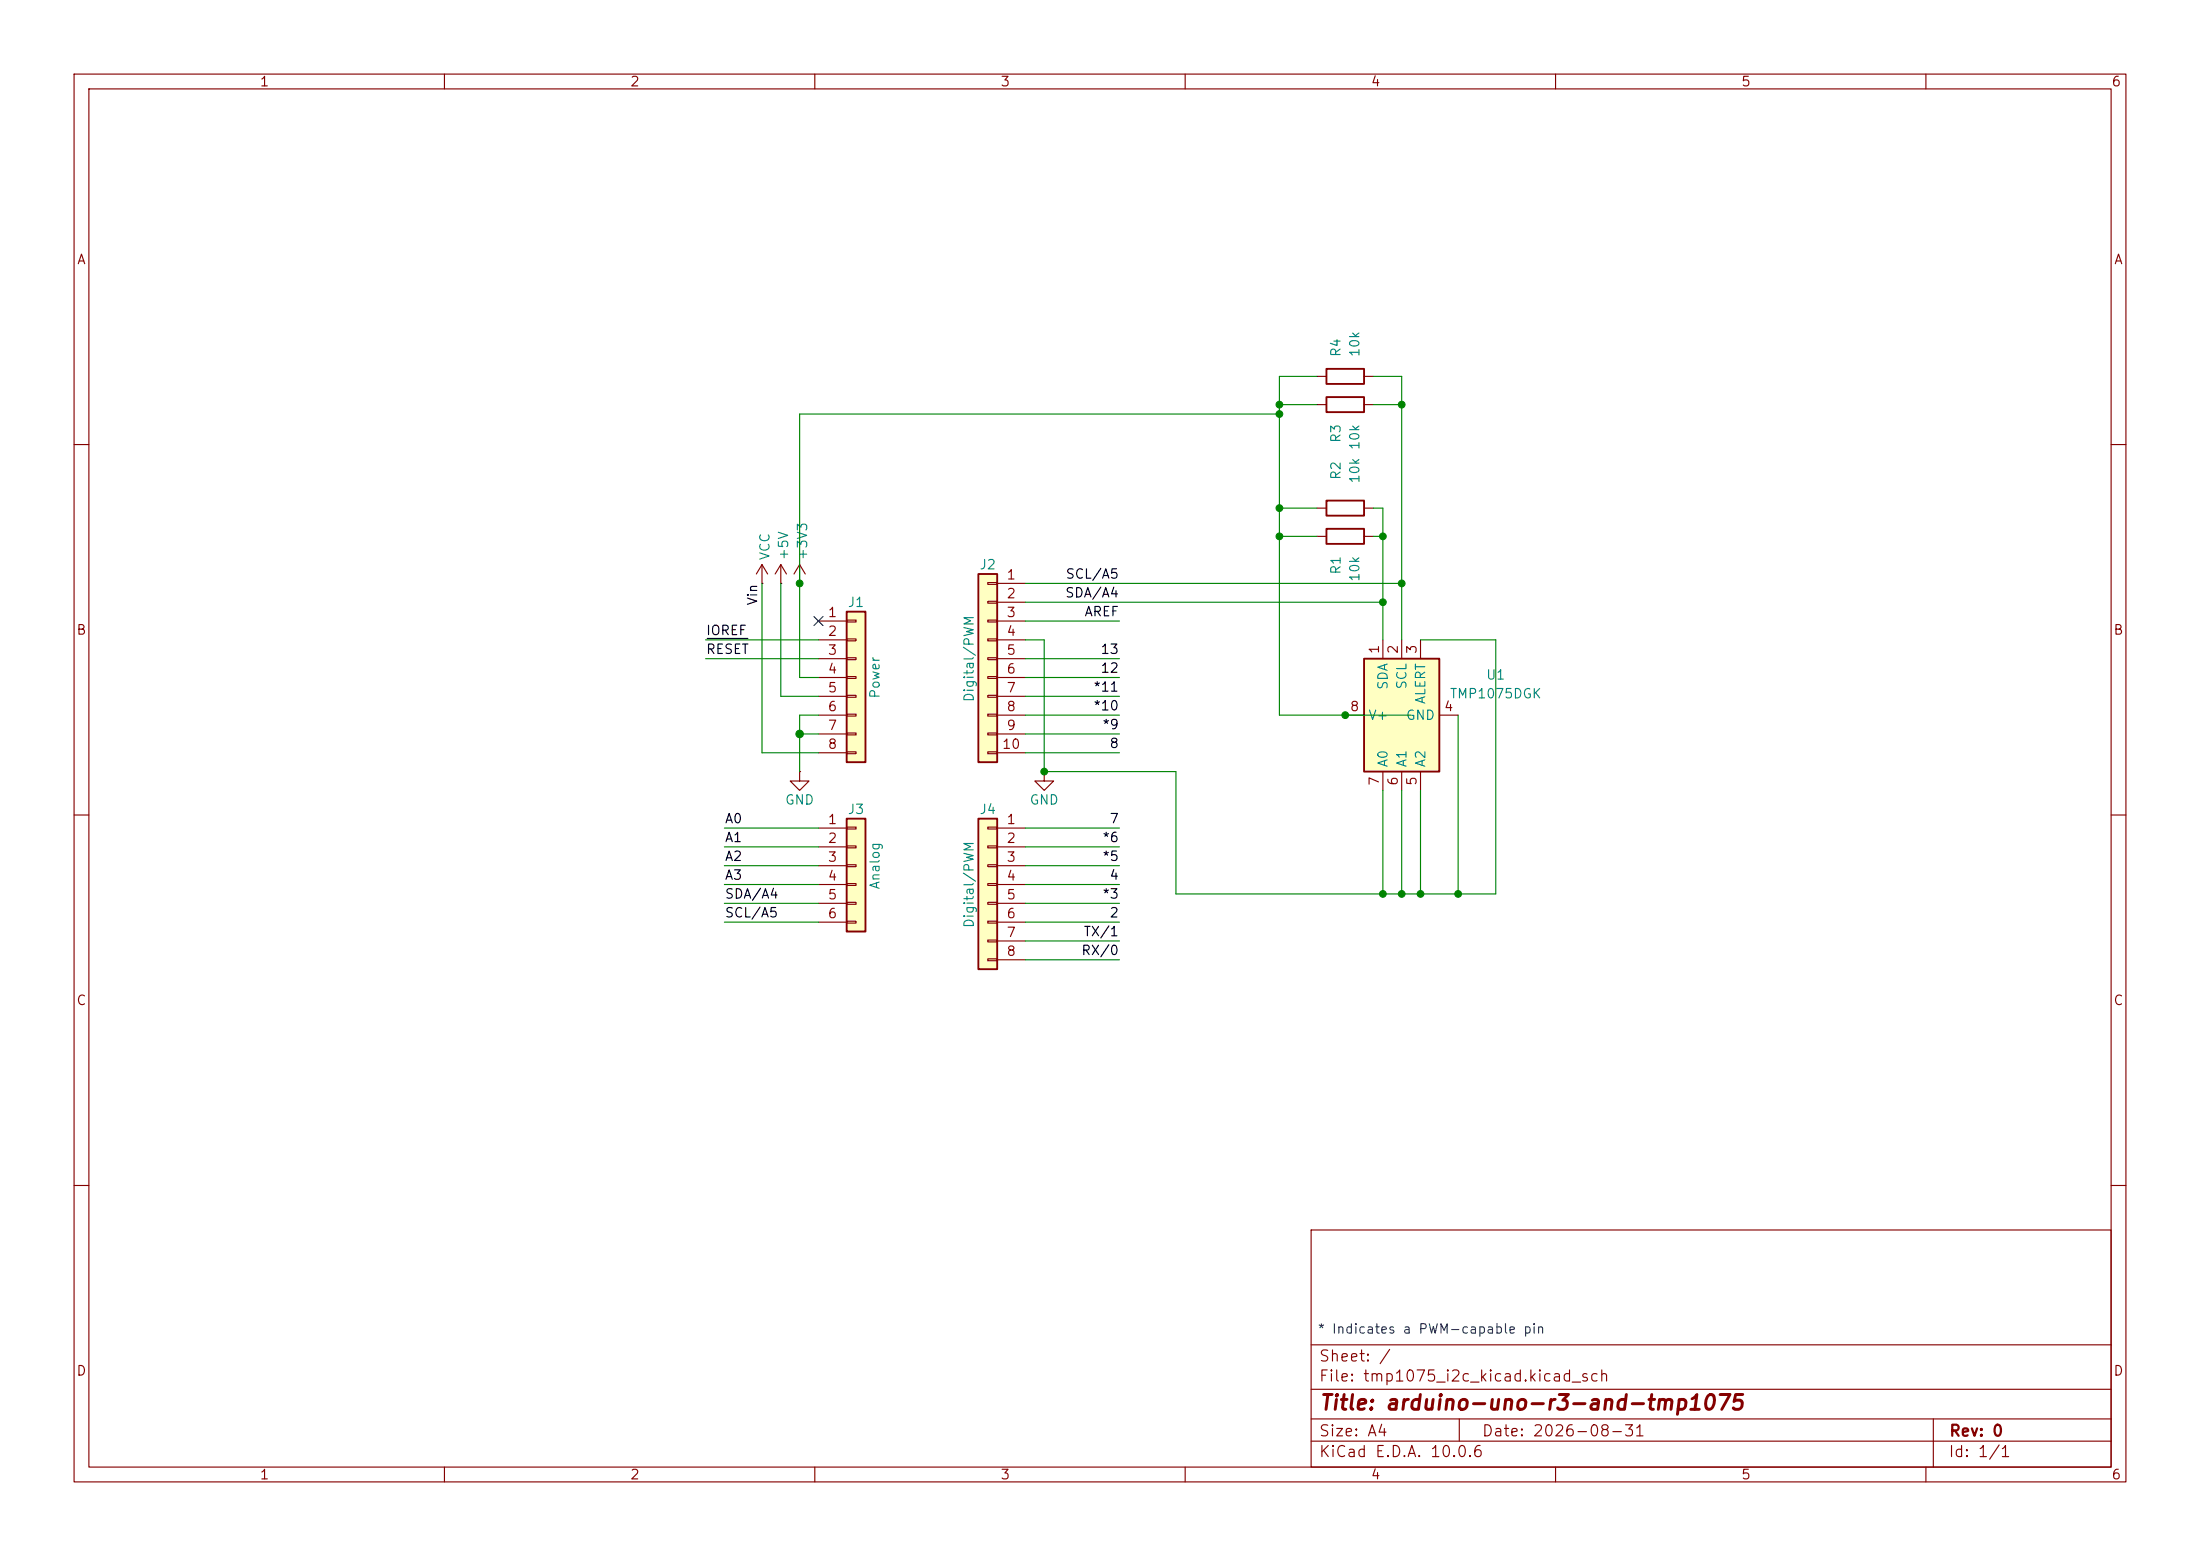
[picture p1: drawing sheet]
(kicad_sch
 (version 20260306)
 (generator "eeschema")
 (generator_version "10.0")
 (paper "A4")
 (title_block
  (title "arduino-uno-r3-and-tmp1075")
  (date "2026-08-31")
  (rev "0"))
 (lib_symbols
  (symbol "Connector_Generic:Conn_01x06"
   (pin_names
    (offset 1.016) (hide yes)) (exclude_from_sim no) (in_bom yes) (on_board yes)
   (in_pos_files yes)
   (duplicate_pin_numbers_are_jumpers no)
   (property "Reference" "J" (at 0 7.62 0) (show_name no) (do_not_autoplace no) (effects (font (size 1.27 1.27))))
   (property "Value" "Conn_01x06" (at 0 -10.16 0) (show_name no) (do_not_autoplace no) (effects (font (size 1.27 1.27))))
   (property "Footprint" "" (at 0 0 0) (show_name no) (do_not_autoplace no) (hide yes) (effects (font (size 1.27 1.27))))
   (property "Datasheet" "" (at 0 0 0) (show_name no) (do_not_autoplace no) (hide yes) (effects (font (size 1.27 1.27))))
   (property "Description" "Generic connector, single row, 01x06, script generated (kicad-library-utils/schlib/autogen/connector/)" (at 0 0 0) (show_name no) (do_not_autoplace no) (hide yes) (effects (font (size 1.27 1.27))))
   (symbol "Conn_01x06_1_1"
    (rectangle (start -1.27 6.35) (end 1.27 -8.89) (stroke (width 0.254) (type default)) (fill (type background)))
    (rectangle (start -1.27 5.207) (end 0 4.953) (stroke (width 0.1524) (type default)) (fill (type none)))
    (rectangle (start -1.27 2.667) (end 0 2.413) (stroke (width 0.1524) (type default)) (fill (type none)))
    (rectangle (start -1.27 0.127) (end 0 -0.127) (stroke (width 0.1524) (type default)) (fill (type none)))
    (rectangle (start -1.27 -2.413) (end 0 -2.667) (stroke (width 0.1524) (type default)) (fill (type none)))
    (rectangle (start -1.27 -4.953) (end 0 -5.207) (stroke (width 0.1524) (type default)) (fill (type none)))
    (rectangle (start -1.27 -7.493) (end 0 -7.747) (stroke (width 0.1524) (type default)) (fill (type none)))
    (pin passive line (at -5.08 5.08 0) (length 3.81) (name "Pin_1" (effects (font (size 1.27 1.27)))) (number "1" (effects (font (size 1.27 1.27)))))
    (pin passive line (at -5.08 2.54 0) (length 3.81) (name "Pin_2" (effects (font (size 1.27 1.27)))) (number "2" (effects (font (size 1.27 1.27)))))
    (pin passive line (at -5.08 0 0) (length 3.81) (name "Pin_3" (effects (font (size 1.27 1.27)))) (number "3" (effects (font (size 1.27 1.27)))))
    (pin passive line (at -5.08 -2.54 0) (length 3.81) (name "Pin_4" (effects (font (size 1.27 1.27)))) (number "4" (effects (font (size 1.27 1.27)))))
    (pin passive line (at -5.08 -5.08 0) (length 3.81) (name "Pin_5" (effects (font (size 1.27 1.27)))) (number "5" (effects (font (size 1.27 1.27)))))
    (pin passive line (at -5.08 -7.62 0) (length 3.81) (name "Pin_6" (effects (font (size 1.27 1.27)))) (number "6" (effects (font (size 1.27 1.27))))))
   (embedded_fonts no))
  (symbol "Connector_Generic:Conn_01x08"
   (pin_names
    (offset 1.016) (hide yes)) (exclude_from_sim no) (in_bom yes) (on_board yes)
   (in_pos_files yes)
   (duplicate_pin_numbers_are_jumpers no)
   (property "Reference" "J" (at 0 10.16 0) (show_name no) (do_not_autoplace no) (effects (font (size 1.27 1.27))))
   (property "Value" "Conn_01x08" (at 0 -12.7 0) (show_name no) (do_not_autoplace no) (effects (font (size 1.27 1.27))))
   (property "Footprint" "" (at 0 0 0) (show_name no) (do_not_autoplace no) (hide yes) (effects (font (size 1.27 1.27))))
   (property "Datasheet" "" (at 0 0 0) (show_name no) (do_not_autoplace no) (hide yes) (effects (font (size 1.27 1.27))))
   (property "Description" "Generic connector, single row, 01x08, script generated (kicad-library-utils/schlib/autogen/connector/)" (at 0 0 0) (show_name no) (do_not_autoplace no) (hide yes) (effects (font (size 1.27 1.27))))
   (symbol "Conn_01x08_1_1"
    (rectangle (start -1.27 8.89) (end 1.27 -11.43) (stroke (width 0.254) (type default)) (fill (type background)))
    (rectangle (start -1.27 7.747) (end 0 7.493) (stroke (width 0.1524) (type default)) (fill (type none)))
    (rectangle (start -1.27 5.207) (end 0 4.953) (stroke (width 0.1524) (type default)) (fill (type none)))
    (rectangle (start -1.27 2.667) (end 0 2.413) (stroke (width 0.1524) (type default)) (fill (type none)))
    (rectangle (start -1.27 0.127) (end 0 -0.127) (stroke (width 0.1524) (type default)) (fill (type none)))
    (rectangle (start -1.27 -2.413) (end 0 -2.667) (stroke (width 0.1524) (type default)) (fill (type none)))
    (rectangle (start -1.27 -4.953) (end 0 -5.207) (stroke (width 0.1524) (type default)) (fill (type none)))
    (rectangle (start -1.27 -7.493) (end 0 -7.747) (stroke (width 0.1524) (type default)) (fill (type none)))
    (rectangle (start -1.27 -10.033) (end 0 -10.287) (stroke (width 0.1524) (type default)) (fill (type none)))
    (pin passive line (at -5.08 7.62 0) (length 3.81) (name "Pin_1" (effects (font (size 1.27 1.27)))) (number "1" (effects (font (size 1.27 1.27)))))
    (pin passive line (at -5.08 5.08 0) (length 3.81) (name "Pin_2" (effects (font (size 1.27 1.27)))) (number "2" (effects (font (size 1.27 1.27)))))
    (pin passive line (at -5.08 2.54 0) (length 3.81) (name "Pin_3" (effects (font (size 1.27 1.27)))) (number "3" (effects (font (size 1.27 1.27)))))
    (pin passive line (at -5.08 0 0) (length 3.81) (name "Pin_4" (effects (font (size 1.27 1.27)))) (number "4" (effects (font (size 1.27 1.27)))))
    (pin passive line (at -5.08 -2.54 0) (length 3.81) (name "Pin_5" (effects (font (size 1.27 1.27)))) (number "5" (effects (font (size 1.27 1.27)))))
    (pin passive line (at -5.08 -5.08 0) (length 3.81) (name "Pin_6" (effects (font (size 1.27 1.27)))) (number "6" (effects (font (size 1.27 1.27)))))
    (pin passive line (at -5.08 -7.62 0) (length 3.81) (name "Pin_7" (effects (font (size 1.27 1.27)))) (number "7" (effects (font (size 1.27 1.27)))))
    (pin passive line (at -5.08 -10.16 0) (length 3.81) (name "Pin_8" (effects (font (size 1.27 1.27)))) (number "8" (effects (font (size 1.27 1.27))))))
   (embedded_fonts no))
  (symbol "Connector_Generic:Conn_01x10"
   (pin_names
    (offset 1.016) (hide yes)) (exclude_from_sim no) (in_bom yes) (on_board yes)
   (in_pos_files yes)
   (duplicate_pin_numbers_are_jumpers no)
   (property "Reference" "J" (at 0 12.7 0) (show_name no) (do_not_autoplace no) (effects (font (size 1.27 1.27))))
   (property "Value" "Conn_01x10" (at 0 -15.24 0) (show_name no) (do_not_autoplace no) (effects (font (size 1.27 1.27))))
   (property "Footprint" "" (at 0 0 0) (show_name no) (do_not_autoplace no) (hide yes) (effects (font (size 1.27 1.27))))
   (property "Datasheet" "" (at 0 0 0) (show_name no) (do_not_autoplace no) (hide yes) (effects (font (size 1.27 1.27))))
   (property "Description" "Generic connector, single row, 01x10, script generated (kicad-library-utils/schlib/autogen/connector/)" (at 0 0 0) (show_name no) (do_not_autoplace no) (hide yes) (effects (font (size 1.27 1.27))))
   (symbol "Conn_01x10_1_1"
    (rectangle (start -1.27 11.43) (end 1.27 -13.97) (stroke (width 0.254) (type default)) (fill (type background)))
    (rectangle (start -1.27 10.287) (end 0 10.033) (stroke (width 0.1524) (type default)) (fill (type none)))
    (rectangle (start -1.27 7.747) (end 0 7.493) (stroke (width 0.1524) (type default)) (fill (type none)))
    (rectangle (start -1.27 5.207) (end 0 4.953) (stroke (width 0.1524) (type default)) (fill (type none)))
    (rectangle (start -1.27 2.667) (end 0 2.413) (stroke (width 0.1524) (type default)) (fill (type none)))
    (rectangle (start -1.27 0.127) (end 0 -0.127) (stroke (width 0.1524) (type default)) (fill (type none)))
    (rectangle (start -1.27 -2.413) (end 0 -2.667) (stroke (width 0.1524) (type default)) (fill (type none)))
    (rectangle (start -1.27 -4.953) (end 0 -5.207) (stroke (width 0.1524) (type default)) (fill (type none)))
    (rectangle (start -1.27 -7.493) (end 0 -7.747) (stroke (width 0.1524) (type default)) (fill (type none)))
    (rectangle (start -1.27 -10.033) (end 0 -10.287) (stroke (width 0.1524) (type default)) (fill (type none)))
    (rectangle (start -1.27 -12.573) (end 0 -12.827) (stroke (width 0.1524) (type default)) (fill (type none)))
    (pin passive line (at -5.08 10.16 0) (length 3.81) (name "Pin_1" (effects (font (size 1.27 1.27)))) (number "1" (effects (font (size 1.27 1.27)))))
    (pin passive line (at -5.08 7.62 0) (length 3.81) (name "Pin_2" (effects (font (size 1.27 1.27)))) (number "2" (effects (font (size 1.27 1.27)))))
    (pin passive line (at -5.08 5.08 0) (length 3.81) (name "Pin_3" (effects (font (size 1.27 1.27)))) (number "3" (effects (font (size 1.27 1.27)))))
    (pin passive line (at -5.08 2.54 0) (length 3.81) (name "Pin_4" (effects (font (size 1.27 1.27)))) (number "4" (effects (font (size 1.27 1.27)))))
    (pin passive line (at -5.08 0 0) (length 3.81) (name "Pin_5" (effects (font (size 1.27 1.27)))) (number "5" (effects (font (size 1.27 1.27)))))
    (pin passive line (at -5.08 -2.54 0) (length 3.81) (name "Pin_6" (effects (font (size 1.27 1.27)))) (number "6" (effects (font (size 1.27 1.27)))))
    (pin passive line (at -5.08 -5.08 0) (length 3.81) (name "Pin_7" (effects (font (size 1.27 1.27)))) (number "7" (effects (font (size 1.27 1.27)))))
    (pin passive line (at -5.08 -7.62 0) (length 3.81) (name "Pin_8" (effects (font (size 1.27 1.27)))) (number "8" (effects (font (size 1.27 1.27)))))
    (pin passive line (at -5.08 -10.16 0) (length 3.81) (name "Pin_9" (effects (font (size 1.27 1.27)))) (number "9" (effects (font (size 1.27 1.27)))))
    (pin passive line (at -5.08 -12.7 0) (length 3.81) (name "Pin_10" (effects (font (size 1.27 1.27)))) (number "10" (effects (font (size 1.27 1.27))))))
   (embedded_fonts no))
  (symbol "Device:R"
   (pin_numbers (hide yes))
   (pin_names
    (offset 0)) (exclude_from_sim no) (in_bom yes) (on_board yes)
   (in_pos_files yes)
   (duplicate_pin_numbers_are_jumpers no)
   (property "Reference" "R" (at 2.032 0 90) (show_name no) (do_not_autoplace no) (effects (font (size 1.27 1.27))))
   (property "Value" "R" (at 0 0 90) (show_name no) (do_not_autoplace no) (effects (font (size 1.27 1.27))))
   (property "Footprint" "" (at -1.778 0 90) (show_name no) (do_not_autoplace no) (hide yes) (effects (font (size 1.27 1.27))))
   (property "Datasheet" "" (at 0 0 0) (show_name no) (do_not_autoplace no) (hide yes) (effects (font (size 1.27 1.27))))
   (property "Description" "Resistor" (at 0 0 0) (show_name no) (do_not_autoplace no) (hide yes) (effects (font (size 1.27 1.27))))
   (symbol "R_0_1"
    (rectangle (start -1.016 -2.54) (end 1.016 2.54) (stroke (width 0.254) (type default)) (fill (type none))))
   (symbol "R_1_1"
    (pin passive line (at 0 3.81 270) (length 1.27) (name "" (effects (font (size 1.27 1.27)))) (number "1" (effects (font (size 1.27 1.27)))))
    (pin passive line (at 0 -3.81 90) (length 1.27) (name "" (effects (font (size 1.27 1.27)))) (number "2" (effects (font (size 1.27 1.27))))))
   (embedded_fonts no))
  (symbol "Sensor_Temperature:TMP1075DGK" (exclude_from_sim no) (in_bom yes) (on_board yes)
   (in_pos_files yes)
   (duplicate_pin_numbers_are_jumpers no)
   (property "Reference" "U" (at -6.35 6.35 0) (show_name no) (do_not_autoplace no) (effects (font (size 1.27 1.27))))
   (property "Value" "TMP1075DGK" (at 6.35 6.35 0) (show_name no) (do_not_autoplace no) (effects (font (size 1.27 1.27))))
   (property "Footprint" "Package_SO:VSSOP-8_3x3mm_P0.65mm" (at 0 -6.985 0) (show_name no) (do_not_autoplace no) (hide yes) (effects (font (size 1.27 1.27))))
   (property "Datasheet" "https://www.ti.com/lit/gpn/tmp1075" (at 0 0 0) (show_name no) (do_not_autoplace no) (hide yes) (effects (font (size 1.27 1.27))))
   (property "Description" "I2C-bus digital temperature sensor and thermal watchdog, VSSOP-8" (at 0 0 0) (show_name no) (do_not_autoplace no) (hide yes) (effects (font (size 1.27 1.27))))
   (symbol "TMP1075DGK_0_1"
    (rectangle (start -7.62 5.08) (end 7.62 -5.08) (stroke (width 0.254) (type default)) (fill (type background))))
   (symbol "TMP1075DGK_1_1"
    (pin bidirectional line (at 10.16 2.54 180) (length 2.54) (name "SDA" (effects (font (size 1.27 1.27)))) (number "1" (effects (font (size 1.27 1.27)))))
    (pin input line (at 10.16 0 180) (length 2.54) (name "SCL" (effects (font (size 1.27 1.27)))) (number "2" (effects (font (size 1.27 1.27)))))
    (pin open_collector line (at 10.16 -2.54 180) (length 2.54) (name "ALERT" (effects (font (size 1.27 1.27)))) (number "3" (effects (font (size 1.27 1.27)))))
    (pin power_in line (at 0 -7.62 90) (length 2.54) (name "GND" (effects (font (size 1.27 1.27)))) (number "4" (effects (font (size 1.27 1.27)))))
    (pin input line (at -10.16 -2.54 0) (length 2.54) (name "A2" (effects (font (size 1.27 1.27)))) (number "5" (effects (font (size 1.27 1.27)))))
    (pin input line (at -10.16 0 0) (length 2.54) (name "A1" (effects (font (size 1.27 1.27)))) (number "6" (effects (font (size 1.27 1.27)))))
    (pin input line (at -10.16 2.54 0) (length 2.54) (name "A0" (effects (font (size 1.27 1.27)))) (number "7" (effects (font (size 1.27 1.27)))))
    (pin power_in line (at 0 7.62 270) (length 2.54) (name "V+" (effects (font (size 1.27 1.27)))) (number "8" (effects (font (size 1.27 1.27))))))
   (embedded_fonts no))
  (symbol "power:+3V3"
   (power global)
   (pin_numbers (hide yes))
   (pin_names
    (offset 0) (hide yes)) (exclude_from_sim no) (in_bom yes) (on_board yes)
   (in_pos_files yes)
   (duplicate_pin_numbers_are_jumpers no)
   (property "Reference" "#PWR" (at 0 -3.81 0) (show_name no) (do_not_autoplace no) (hide yes) (effects (font (size 1.27 1.27))))
   (property "Value" "+3V3" (at 0 3.556 0) (show_name no) (do_not_autoplace no) (effects (font (size 1.27 1.27))))
   (property "Footprint" "" (at 0 0 0) (show_name no) (do_not_autoplace no) (hide yes) (effects (font (size 1.27 1.27))))
   (property "Datasheet" "" (at 0 0 0) (show_name no) (do_not_autoplace no) (hide yes) (effects (font (size 1.27 1.27))))
   (property "Description" "Power symbol creates a global label with name \"+3V3\"" (at 0 0 0) (show_name no) (do_not_autoplace no) (hide yes) (effects (font (size 1.27 1.27))))
   (symbol "+3V3_0_1"
    (polyline (pts (xy -0.762 1.27) (xy 0 2.54)) (stroke (width 0) (type default)) (fill (type none)))
    (polyline (pts (xy 0 2.54) (xy 0.762 1.27)) (stroke (width 0) (type default)) (fill (type none)))
    (polyline (pts (xy 0 0) (xy 0 2.54)) (stroke (width 0) (type default)) (fill (type none))))
   (symbol "+3V3_1_1"
    (pin power_in line (at 0 0 90) (length 0) (name "" (effects (font (size 1.27 1.27)))) (number "1" (effects (font (size 1.27 1.27))))))
   (embedded_fonts no))
  (symbol "power:+5V"
   (power global)
   (pin_numbers (hide yes))
   (pin_names
    (offset 0) (hide yes)) (exclude_from_sim no) (in_bom yes) (on_board yes)
   (in_pos_files yes)
   (duplicate_pin_numbers_are_jumpers no)
   (property "Reference" "#PWR" (at 0 -3.81 0) (show_name no) (do_not_autoplace no) (hide yes) (effects (font (size 1.27 1.27))))
   (property "Value" "+5V" (at 0 3.556 0) (show_name no) (do_not_autoplace no) (effects (font (size 1.27 1.27))))
   (property "Footprint" "" (at 0 0 0) (show_name no) (do_not_autoplace no) (hide yes) (effects (font (size 1.27 1.27))))
   (property "Datasheet" "" (at 0 0 0) (show_name no) (do_not_autoplace no) (hide yes) (effects (font (size 1.27 1.27))))
   (property "Description" "Power symbol creates a global label with name \"+5V\"" (at 0 0 0) (show_name no) (do_not_autoplace no) (hide yes) (effects (font (size 1.27 1.27))))
   (symbol "+5V_0_1"
    (polyline (pts (xy -0.762 1.27) (xy 0 2.54)) (stroke (width 0) (type default)) (fill (type none)))
    (polyline (pts (xy 0 2.54) (xy 0.762 1.27)) (stroke (width 0) (type default)) (fill (type none)))
    (polyline (pts (xy 0 0) (xy 0 2.54)) (stroke (width 0) (type default)) (fill (type none))))
   (symbol "+5V_1_1"
    (pin power_in line (at 0 0 90) (length 0) (name "" (effects (font (size 1.27 1.27)))) (number "1" (effects (font (size 1.27 1.27))))))
   (embedded_fonts no))
  (symbol "power:GND"
   (power global)
   (pin_numbers (hide yes))
   (pin_names
    (offset 0) (hide yes)) (exclude_from_sim no) (in_bom yes) (on_board yes)
   (in_pos_files yes)
   (duplicate_pin_numbers_are_jumpers no)
   (property "Reference" "#PWR" (at 0 -6.35 0) (show_name no) (do_not_autoplace no) (hide yes) (effects (font (size 1.27 1.27))))
   (property "Value" "GND" (at 0 -3.81 0) (show_name no) (do_not_autoplace no) (effects (font (size 1.27 1.27))))
   (property "Footprint" "" (at 0 0 0) (show_name no) (do_not_autoplace no) (hide yes) (effects (font (size 1.27 1.27))))
   (property "Datasheet" "" (at 0 0 0) (show_name no) (do_not_autoplace no) (hide yes) (effects (font (size 1.27 1.27))))
   (property "Description" "Power symbol creates a global label with name \"GND\" , ground" (at 0 0 0) (show_name no) (do_not_autoplace no) (hide yes) (effects (font (size 1.27 1.27))))
   (symbol "GND_0_1"
    (polyline (pts (xy 0 0) (xy 0 -1.27) (xy 1.27 -1.27) (xy 0 -2.54) (xy -1.27 -1.27) (xy 0 -1.27)) (stroke (width 0) (type default)) (fill (type none))))
   (symbol "GND_1_1"
    (pin power_in line (at 0 0 270) (length 0) (name "" (effects (font (size 1.27 1.27)))) (number "1" (effects (font (size 1.27 1.27))))))
   (embedded_fonts no))
  (symbol "power:VCC"
   (power global)
   (pin_numbers (hide yes))
   (pin_names
    (offset 0) (hide yes)) (exclude_from_sim no) (in_bom yes) (on_board yes)
   (in_pos_files yes)
   (duplicate_pin_numbers_are_jumpers no)
   (property "Reference" "#PWR" (at 0 -3.81 0) (show_name no) (do_not_autoplace no) (hide yes) (effects (font (size 1.27 1.27))))
   (property "Value" "VCC" (at 0 3.556 0) (show_name no) (do_not_autoplace no) (effects (font (size 1.27 1.27))))
   (property "Footprint" "" (at 0 0 0) (show_name no) (do_not_autoplace no) (hide yes) (effects (font (size 1.27 1.27))))
   (property "Datasheet" "" (at 0 0 0) (show_name no) (do_not_autoplace no) (hide yes) (effects (font (size 1.27 1.27))))
   (property "Description" "Power symbol creates a global label with name \"VCC\"" (at 0 0 0) (show_name no) (do_not_autoplace no) (hide yes) (effects (font (size 1.27 1.27))))
   (symbol "VCC_0_1"
    (polyline (pts (xy -0.762 1.27) (xy 0 2.54)) (stroke (width 0) (type default)) (fill (type none)))
    (polyline (pts (xy 0 2.54) (xy 0.762 1.27)) (stroke (width 0) (type default)) (fill (type none)))
    (polyline (pts (xy 0 0) (xy 0 2.54)) (stroke (width 0) (type default)) (fill (type none))))
   (symbol "VCC_1_1"
    (pin power_in line (at 0 0 90) (length 0) (name "" (effects (font (size 1.27 1.27)))) (number "1" (effects (font (size 1.27 1.27))))))
   (embedded_fonts no)))
 (text "* Indicates a PWM-capable pin"
  (exclude_from_sim no)
  (at 177.8 180.34 0)
  (effects (font (size 1.27 1.27)) (justify left bottom)))
 (junction
  (at 189.23 120.65)
  (diameter 0)
  (color 0 0 0 0))
 (junction
  (at 191.77 120.65)
  (diameter 0)
  (color 0 0 0 0))
 (junction
  (at 181.61 96.52)
  (diameter 0)
  (color 0 0 0 0))
 (junction
  (at 196.85 120.65)
  (diameter 0)
  (color 0 0 0 0))
 (junction
  (at 172.72 72.39)
  (diameter 0)
  (color 0 0 0 0))
 (junction
  (at 107.95 99.06)
  (diameter 1.016)
  (color 0 0 0 0))
 (junction
  (at 189.23 78.74)
  (diameter 0)
  (color 0 0 0 0))
 (junction
  (at 189.23 54.61)
  (diameter 0)
  (color 0 0 0 0))
 (junction
  (at 172.72 68.58)
  (diameter 0)
  (color 0 0 0 0))
 (junction
  (at 172.72 55.88)
  (diameter 0)
  (color 0 0 0 0))
 (junction
  (at 186.69 81.28)
  (diameter 0)
  (color 0 0 0 0))
 (junction
  (at 140.97 104.14)
  (diameter 0)
  (color 0 0 0 0))
 (junction
  (at 186.69 72.39)
  (diameter 0)
  (color 0 0 0 0))
 (junction
  (at 172.72 54.61)
  (diameter 0)
  (color 0 0 0 0))
 (junction
  (at 107.95 78.74)
  (diameter 0)
  (color 0 0 0 0))
 (junction
  (at 186.69 120.65)
  (diameter 0)
  (color 0 0 0 0))
 (no_connect
  (at 110.49 83.82))
 (wire
  (pts (xy 138.43 129.54) (xy 151.13 129.54))
  (stroke (width 0) (type solid)))
 (wire
  (pts (xy 186.69 81.28) (xy 186.69 86.36))
  (stroke (width 0) (type default)))
 (wire
  (pts (xy 196.85 120.65) (xy 201.93 120.65))
  (stroke (width 0) (type default)))
 (wire
  (pts (xy 138.43 96.52) (xy 151.13 96.52))
  (stroke (width 0) (type solid)))
 (wire
  (pts (xy 158.75 104.14) (xy 140.97 104.14))
  (stroke (width 0) (type default)))
 (wire
  (pts (xy 191.77 86.36) (xy 201.93 86.36))
  (stroke (width 0) (type default)))
 (wire
  (pts (xy 185.42 50.8) (xy 189.23 50.8))
  (stroke (width 0) (type default)))
 (wire
  (pts (xy 177.8 50.8) (xy 172.72 50.8))
  (stroke (width 0) (type default)))
 (wire
  (pts (xy 107.95 96.52) (xy 107.95 99.06))
  (stroke (width 0) (type solid)))
 (wire
  (pts (xy 97.79 124.46) (xy 110.49 124.46))
  (stroke (width 0) (type solid)))
 (wire
  (pts (xy 191.77 120.65) (xy 196.85 120.65))
  (stroke (width 0) (type default)))
 (wire
  (pts (xy 172.72 96.52) (xy 181.61 96.52))
  (stroke (width 0) (type default)))
 (wire
  (pts (xy 107.95 55.88) (xy 172.72 55.88))
  (stroke (width 0) (type default)))
 (wire
  (pts (xy 189.23 106.68) (xy 189.23 120.65))
  (stroke (width 0) (type default)))
 (wire
  (pts (xy 107.95 99.06) (xy 107.95 104.14))
  (stroke (width 0) (type solid)))
 (wire
  (pts (xy 107.95 91.44) (xy 110.49 91.44))
  (stroke (width 0) (type solid)))
 (wire
  (pts (xy 172.72 72.39) (xy 177.8 72.39))
  (stroke (width 0) (type default)))
 (wire
  (pts (xy 105.41 93.98) (xy 110.49 93.98))
  (stroke (width 0) (type solid)))
 (wire
  (pts (xy 105.41 78.74) (xy 105.41 93.98))
  (stroke (width 0) (type solid)))
 (wire
  (pts (xy 186.69 72.39) (xy 186.69 68.58))
  (stroke (width 0) (type default)))
 (wire
  (pts (xy 158.75 120.65) (xy 186.69 120.65))
  (stroke (width 0) (type default)))
 (wire
  (pts (xy 186.69 68.58) (xy 185.42 68.58))
  (stroke (width 0) (type default)))
 (wire
  (pts (xy 138.43 88.9) (xy 151.13 88.9))
  (stroke (width 0) (type solid)))
 (wire
  (pts (xy 107.95 78.74) (xy 107.95 91.44))
  (stroke (width 0) (type solid)))
 (wire
  (pts (xy 138.43 111.76) (xy 151.13 111.76))
  (stroke (width 0) (type solid)))
 (wire
  (pts (xy 110.49 111.76) (xy 97.79 111.76))
  (stroke (width 0) (type solid)))
 (wire
  (pts (xy 138.43 91.44) (xy 151.13 91.44))
  (stroke (width 0) (type solid)))
 (wire
  (pts (xy 191.77 106.68) (xy 191.77 120.65))
  (stroke (width 0) (type default)))
 (wire
  (pts (xy 138.43 114.3) (xy 151.13 114.3))
  (stroke (width 0) (type solid)))
 (wire
  (pts (xy 186.69 72.39) (xy 185.42 72.39))
  (stroke (width 0) (type default)))
 (wire
  (pts (xy 172.72 68.58) (xy 172.72 72.39))
  (stroke (width 0) (type default)))
 (wire
  (pts (xy 172.72 55.88) (xy 172.72 68.58))
  (stroke (width 0) (type default)))
 (wire
  (pts (xy 138.43 99.06) (xy 151.13 99.06))
  (stroke (width 0) (type solid)))
 (wire
  (pts (xy 138.43 119.38) (xy 151.13 119.38))
  (stroke (width 0) (type solid)))
 (wire
  (pts (xy 172.72 68.58) (xy 177.8 68.58))
  (stroke (width 0) (type default)))
 (wire
  (pts (xy 95.25 86.36) (xy 110.49 86.36))
  (stroke (width 0) (type solid)))
 (wire
  (pts (xy 172.72 50.8) (xy 172.72 54.61))
  (stroke (width 0) (type default)))
 (wire
  (pts (xy 172.72 54.61) (xy 177.8 54.61))
  (stroke (width 0) (type default)))
 (wire
  (pts (xy 181.61 96.52) (xy 190.5 96.52))
  (stroke (width 0) (type default)))
 (wire
  (pts (xy 172.72 54.61) (xy 172.72 55.88))
  (stroke (width 0) (type default)))
 (wire
  (pts (xy 140.97 86.36) (xy 140.97 104.14))
  (stroke (width 0) (type solid)))
 (wire
  (pts (xy 201.93 86.36) (xy 201.93 120.65))
  (stroke (width 0) (type default)))
 (wire
  (pts (xy 138.43 83.82) (xy 151.13 83.82))
  (stroke (width 0) (type solid)))
 (wire
  (pts (xy 110.49 116.84) (xy 97.79 116.84))
  (stroke (width 0) (type solid)))
 (wire
  (pts (xy 95.25 88.9) (xy 110.49 88.9))
  (stroke (width 0) (type solid)))
 (wire
  (pts (xy 110.49 99.06) (xy 107.95 99.06))
  (stroke (width 0) (type solid)))
 (wire
  (pts (xy 189.23 78.74) (xy 189.23 86.36))
  (stroke (width 0) (type default)))
 (wire
  (pts (xy 186.69 106.68) (xy 186.69 120.65))
  (stroke (width 0) (type default)))
 (wire
  (pts (xy 158.75 120.65) (xy 158.75 104.14))
  (stroke (width 0) (type default)))
 (wire
  (pts (xy 110.49 101.6) (xy 102.87 101.6))
  (stroke (width 0) (type solid)))
 (wire
  (pts (xy 138.43 81.28) (xy 186.69 81.28))
  (stroke (width 0) (type default)))
 (wire
  (pts (xy 189.23 54.61) (xy 185.42 54.61))
  (stroke (width 0) (type default)))
 (wire
  (pts (xy 97.79 114.3) (xy 110.49 114.3))
  (stroke (width 0) (type solid)))
 (wire
  (pts (xy 196.85 96.52) (xy 196.85 120.65))
  (stroke (width 0) (type default)))
 (wire
  (pts (xy 138.43 86.36) (xy 140.97 86.36))
  (stroke (width 0) (type solid)))
 (wire
  (pts (xy 189.23 50.8) (xy 189.23 54.61))
  (stroke (width 0) (type default)))
 (wire
  (pts (xy 110.49 96.52) (xy 107.95 96.52))
  (stroke (width 0) (type solid)))
 (wire
  (pts (xy 189.23 120.65) (xy 191.77 120.65))
  (stroke (width 0) (type default)))
 (wire
  (pts (xy 189.23 78.74) (xy 189.23 54.61))
  (stroke (width 0) (type default)))
 (wire
  (pts (xy 138.43 93.98) (xy 151.13 93.98))
  (stroke (width 0) (type solid)))
 (wire
  (pts (xy 107.95 55.88) (xy 107.95 78.74))
  (stroke (width 0) (type default)))
 (wire
  (pts (xy 138.43 116.84) (xy 151.13 116.84))
  (stroke (width 0) (type solid)))
 (wire
  (pts (xy 138.43 78.74) (xy 189.23 78.74))
  (stroke (width 0) (type default)))
 (wire
  (pts (xy 97.79 119.38) (xy 110.49 119.38))
  (stroke (width 0) (type solid)))
 (wire
  (pts (xy 186.69 81.28) (xy 186.69 72.39))
  (stroke (width 0) (type default)))
 (wire
  (pts (xy 186.69 120.65) (xy 189.23 120.65))
  (stroke (width 0) (type default)))
 (wire
  (pts (xy 172.72 96.52) (xy 172.72 72.39))
  (stroke (width 0) (type default)))
 (wire
  (pts (xy 138.43 124.46) (xy 151.13 124.46))
  (stroke (width 0) (type solid)))
 (wire
  (pts (xy 138.43 121.92) (xy 151.13 121.92))
  (stroke (width 0) (type solid)))
 (wire
  (pts (xy 138.43 127) (xy 151.13 127))
  (stroke (width 0) (type solid)))
 (wire
  (pts (xy 102.87 101.6) (xy 102.87 78.74))
  (stroke (width 0) (type solid)))
 (wire
  (pts (xy 110.49 121.92) (xy 97.79 121.92))
  (stroke (width 0) (type solid)))
 (wire
  (pts (xy 138.43 101.6) (xy 151.13 101.6))
  (stroke (width 0) (type solid)))
 (label "RX{slash}0"
  (at 151.13 129.54 180)
  (effects (font (size 1.27 1.27)) (justify right bottom)))
 (label "A2"
  (at 97.79 116.84 0)
  (effects (font (size 1.27 1.27)) (justify left bottom)))
 (label "4"
  (at 151.13 119.38 180)
  (effects (font (size 1.27 1.27)) (justify right bottom)))
 (label "2"
  (at 151.13 124.46 180)
  (effects (font (size 1.27 1.27)) (justify right bottom)))
 (label "A3"
  (at 97.79 119.38 0)
  (effects (font (size 1.27 1.27)) (justify left bottom)))
 (label "13"
  (at 151.13 88.9 180)
  (effects (font (size 1.27 1.27)) (justify right bottom)))
 (label "12"
  (at 151.13 91.44 180)
  (effects (font (size 1.27 1.27)) (justify right bottom)))
 (label "~{RESET}"
  (at 95.25 88.9 0)
  (effects (font (size 1.27 1.27)) (justify left bottom)))
 (label "*10"
  (at 151.13 96.52 180)
  (effects (font (size 1.27 1.27)) (justify right bottom)))
 (label "7"
  (at 151.13 111.76 180)
  (effects (font (size 1.27 1.27)) (justify right bottom)))
 (label "SDA{slash}A4"
  (at 151.13 81.28 180)
  (effects (font (size 1.27 1.27)) (justify right bottom)))
 (label "8"
  (at 151.13 101.6 180)
  (effects (font (size 1.27 1.27)) (justify right bottom)))
 (label "*11"
  (at 151.13 93.98 180)
  (effects (font (size 1.27 1.27)) (justify right bottom)))
 (label "*3"
  (at 151.13 121.92 180)
  (effects (font (size 1.27 1.27)) (justify right bottom)))
 (label "A1"
  (at 97.79 114.3 0)
  (effects (font (size 1.27 1.27)) (justify left bottom)))
 (label "TX{slash}1"
  (at 151.13 127 180)
  (effects (font (size 1.27 1.27)) (justify right bottom)))
 (label "A0"
  (at 97.79 111.76 0)
  (effects (font (size 1.27 1.27)) (justify left bottom)))
 (label "AREF"
  (at 151.13 83.82 180)
  (effects (font (size 1.27 1.27)) (justify right bottom)))
 (label "Vin"
  (at 102.87 78.74 270)
  (effects (font (size 1.27 1.27)) (justify right bottom)))
 (label "*6"
  (at 151.13 114.3 180)
  (effects (font (size 1.27 1.27)) (justify right bottom)))
 (label "SCL{slash}A5"
  (at 151.13 78.74 180)
  (effects (font (size 1.27 1.27)) (justify right bottom)))
 (label "*9"
  (at 151.13 99.06 180)
  (effects (font (size 1.27 1.27)) (justify right bottom)))
 (label "*5"
  (at 151.13 116.84 180)
  (effects (font (size 1.27 1.27)) (justify right bottom)))
 (label "IOREF"
  (at 95.25 86.36 0)
  (effects (font (size 1.27 1.27)) (justify left bottom)))
 (label "SDA{slash}A4"
  (at 97.79 121.92 0)
  (effects (font (size 1.27 1.27)) (justify left bottom)))
 (label "SCL{slash}A5"
  (at 97.79 124.46 0)
  (effects (font (size 1.27 1.27)) (justify left bottom)))
 (symbol
  (lib_id "Connector_Generic:Conn_01x08")
  (at 115.57 91.44 0)
  (unit 1)
  (body_style 1)
  (exclude_from_sim no)
  (in_bom yes)
  (on_board yes)
  (in_pos_files yes)
  (dnp no)
  (property "Reference" "J1" (at 115.57 81.28 0) (show_name no) (do_not_autoplace no) (effects (font (size 1.27 1.27))))
  (property "Value" "Power" (at 118.11 91.44 90) (show_name no) (do_not_autoplace no) (effects (font (size 1.27 1.27))))
  (property "Footprint" "Connector_PinSocket_2.54mm:PinSocket_1x08_P2.54mm_Vertical" (at 115.57 91.44 0) (hide yes) (show_name no) (do_not_autoplace no) (effects (font (size 1.27 1.27))))
  (property "Datasheet" "" (at 115.57 91.44 0) (show_name no) (do_not_autoplace no) (effects (font (size 1.27 1.27))))
  (property "Description" "Generic connector, single row, 01x08, script generated (kicad-library-utils/schlib/autogen/connector/)" (at 115.57 91.44 0) (hide yes) (show_name no) (do_not_autoplace no) (effects (font (size 1.27 1.27))))
  (pin "1")
  (pin "2")
  (pin "3")
  (pin "4")
  (pin "5")
  (pin "6")
  (pin "7")
  (pin "8"))
 (symbol
  (lib_id "power:+3V3")
  (at 107.95 78.74 0)
  (unit 1)
  (body_style 1)
  (exclude_from_sim no)
  (in_bom yes)
  (on_board yes)
  (in_pos_files yes)
  (dnp no)
  (property "Reference" "#PWR03" (at 107.95 82.55 0) (hide yes) (show_name no) (do_not_autoplace no) (effects (font (size 1.27 1.27))))
  (property "Value" "+3V3" (at 108.331 75.692 90) (show_name no) (do_not_autoplace no) (effects (font (size 1.27 1.27)) (justify left)))
  (property "Footprint" "" (at 107.95 78.74 0) (show_name no) (do_not_autoplace no) (effects (font (size 1.27 1.27))))
  (property "Datasheet" "" (at 107.95 78.74 0) (show_name no) (do_not_autoplace no) (effects (font (size 1.27 1.27))))
  (property "Description" "Power symbol creates a global label with name \"+3V3\"" (at 107.95 78.74 0) (hide yes) (show_name no) (do_not_autoplace no) (effects (font (size 1.27 1.27))))
  (pin "1"))
 (symbol
  (lib_id "power:+5V")
  (at 105.41 78.74 0)
  (unit 1)
  (body_style 1)
  (exclude_from_sim no)
  (in_bom yes)
  (on_board yes)
  (in_pos_files yes)
  (dnp no)
  (property "Reference" "#PWR02" (at 105.41 82.55 0) (hide yes) (show_name no) (do_not_autoplace no) (effects (font (size 1.27 1.27))))
  (property "Value" "+5V" (at 105.7656 75.692 90) (show_name no) (do_not_autoplace no) (effects (font (size 1.27 1.27)) (justify left)))
  (property "Footprint" "" (at 105.41 78.74 0) (show_name no) (do_not_autoplace no) (effects (font (size 1.27 1.27))))
  (property "Datasheet" "" (at 105.41 78.74 0) (show_name no) (do_not_autoplace no) (effects (font (size 1.27 1.27))))
  (property "Description" "Power symbol creates a global label with name \"+5V\"" (at 105.41 78.74 0) (hide yes) (show_name no) (do_not_autoplace no) (effects (font (size 1.27 1.27))))
  (pin "1"))
 (symbol
  (lib_id "power:GND")
  (at 107.95 104.14 0)
  (unit 1)
  (body_style 1)
  (exclude_from_sim no)
  (in_bom yes)
  (on_board yes)
  (in_pos_files yes)
  (dnp no)
  (property "Reference" "#PWR04" (at 107.95 110.49 0) (hide yes) (show_name no) (do_not_autoplace no) (effects (font (size 1.27 1.27))))
  (property "Value" "GND" (at 107.95 107.95 0) (show_name no) (do_not_autoplace no) (effects (font (size 1.27 1.27))))
  (property "Footprint" "" (at 107.95 104.14 0) (show_name no) (do_not_autoplace no) (effects (font (size 1.27 1.27))))
  (property "Datasheet" "" (at 107.95 104.14 0) (show_name no) (do_not_autoplace no) (effects (font (size 1.27 1.27))))
  (property "Description" "Power symbol creates a global label with name \"GND\" , ground" (at 107.95 104.14 0) (hide yes) (show_name no) (do_not_autoplace no) (effects (font (size 1.27 1.27))))
  (pin "1"))
 (symbol
  (lib_id "Connector_Generic:Conn_01x10")
  (at 133.35 88.9 0)
  (mirror y)
  (unit 1)
  (body_style 1)
  (exclude_from_sim no)
  (in_bom yes)
  (on_board yes)
  (in_pos_files yes)
  (dnp no)
  (property "Reference" "J2" (at 133.35 76.2 0) (show_name no) (do_not_autoplace no) (effects (font (size 1.27 1.27))))
  (property "Value" "Digital/PWM" (at 130.81 88.9 90) (show_name no) (do_not_autoplace no) (effects (font (size 1.27 1.27))))
  (property "Footprint" "Connector_PinSocket_2.54mm:PinSocket_1x10_P2.54mm_Vertical" (at 133.35 88.9 0) (hide yes) (show_name no) (do_not_autoplace no) (effects (font (size 1.27 1.27))))
  (property "Datasheet" "" (at 133.35 88.9 0) (show_name no) (do_not_autoplace no) (effects (font (size 1.27 1.27))))
  (property "Description" "Generic connector, single row, 01x10, script generated (kicad-library-utils/schlib/autogen/connector/)" (at 133.35 88.9 0) (hide yes) (show_name no) (do_not_autoplace no) (effects (font (size 1.27 1.27))))
  (pin "1")
  (pin "10")
  (pin "2")
  (pin "3")
  (pin "4")
  (pin "5")
  (pin "6")
  (pin "7")
  (pin "8")
  (pin "9"))
 (symbol
  (lib_id "power:GND")
  (at 140.97 104.14 0)
  (unit 1)
  (body_style 1)
  (exclude_from_sim no)
  (in_bom yes)
  (on_board yes)
  (in_pos_files yes)
  (dnp no)
  (property "Reference" "#PWR05" (at 140.97 110.49 0) (hide yes) (show_name no) (do_not_autoplace no) (effects (font (size 1.27 1.27))))
  (property "Value" "GND" (at 140.97 107.95 0) (show_name no) (do_not_autoplace no) (effects (font (size 1.27 1.27))))
  (property "Footprint" "" (at 140.97 104.14 0) (show_name no) (do_not_autoplace no) (effects (font (size 1.27 1.27))))
  (property "Datasheet" "" (at 140.97 104.14 0) (show_name no) (do_not_autoplace no) (effects (font (size 1.27 1.27))))
  (property "Description" "Power symbol creates a global label with name \"GND\" , ground" (at 140.97 104.14 0) (hide yes) (show_name no) (do_not_autoplace no) (effects (font (size 1.27 1.27))))
  (pin "1"))
 (symbol
  (lib_id "Connector_Generic:Conn_01x06")
  (at 115.57 116.84 0)
  (unit 1)
  (body_style 1)
  (exclude_from_sim no)
  (in_bom yes)
  (on_board yes)
  (in_pos_files yes)
  (dnp no)
  (property "Reference" "J3" (at 115.57 109.22 0) (show_name no) (do_not_autoplace no) (effects (font (size 1.27 1.27))))
  (property "Value" "Analog" (at 118.11 116.84 90) (show_name no) (do_not_autoplace no) (effects (font (size 1.27 1.27))))
  (property "Footprint" "Connector_PinSocket_2.54mm:PinSocket_1x06_P2.54mm_Vertical" (at 115.57 116.84 0) (hide yes) (show_name no) (do_not_autoplace no) (effects (font (size 1.27 1.27))))
  (property "Datasheet" "" (at 115.57 116.84 0) (hide yes) (show_name no) (do_not_autoplace no) (effects (font (size 1.27 1.27))))
  (property "Description" "Generic connector, single row, 01x06, script generated (kicad-library-utils/schlib/autogen/connector/)" (at 115.57 116.84 0) (hide yes) (show_name no) (do_not_autoplace no) (effects (font (size 1.27 1.27))))
  (pin "1")
  (pin "2")
  (pin "3")
  (pin "4")
  (pin "5")
  (pin "6"))
 (symbol
  (lib_id "Connector_Generic:Conn_01x08")
  (at 133.35 119.38 0)
  (mirror y)
  (unit 1)
  (body_style 1)
  (exclude_from_sim no)
  (in_bom yes)
  (on_board yes)
  (in_pos_files yes)
  (dnp no)
  (property "Reference" "J4" (at 133.35 109.22 0) (show_name no) (do_not_autoplace no) (effects (font (size 1.27 1.27))))
  (property "Value" "Digital/PWM" (at 130.81 119.38 90) (show_name no) (do_not_autoplace no) (effects (font (size 1.27 1.27))))
  (property "Footprint" "Connector_PinSocket_2.54mm:PinSocket_1x08_P2.54mm_Vertical" (at 133.35 119.38 0) (hide yes) (show_name no) (do_not_autoplace no) (effects (font (size 1.27 1.27))))
  (property "Datasheet" "" (at 133.35 119.38 0) (show_name no) (do_not_autoplace no) (effects (font (size 1.27 1.27))))
  (property "Description" "Generic connector, single row, 01x08, script generated (kicad-library-utils/schlib/autogen/connector/)" (at 133.35 119.38 0) (hide yes) (show_name no) (do_not_autoplace no) (effects (font (size 1.27 1.27))))
  (pin "1")
  (pin "2")
  (pin "3")
  (pin "4")
  (pin "5")
  (pin "6")
  (pin "7")
  (pin "8"))
 (symbol
  (lib_id "Device:R")
  (at 181.61 72.39 90)
  (mirror x)
  (unit 1)
  (body_style 1)
  (exclude_from_sim no)
  (in_bom yes)
  (on_board yes)
  (in_pos_files yes)
  (dnp no)
  (property "Reference" "R1" (at 180.3399 74.93 0) (show_name no) (do_not_autoplace no) (effects (font (size 1.27 1.27)) (justify left)))
  (property "Value" "10k" (at 182.8799 74.93 0) (show_name no) (do_not_autoplace no) (effects (font (size 1.27 1.27)) (justify left)))
  (property "Footprint" "Package_SO:VSSOP-8_3x3mm_P0.65mm" (at 181.61 70.612 90) (hide yes) (show_name no) (do_not_autoplace no) (effects (font (size 1.27 1.27))))
  (property "Datasheet" "" (at 181.61 72.39 0) (hide yes) (show_name no) (do_not_autoplace no) (effects (font (size 1.27 1.27))))
  (property "Description" "Resistor" (at 181.61 72.39 0) (hide yes) (show_name no) (do_not_autoplace no) (effects (font (size 1.27 1.27))))
  (pin "2")
  (pin "1"))
 (symbol
  (lib_id "Sensor_Temperature:TMP1075DGK")
  (at 189.23 96.52 90)
  (unit 1)
  (body_style 1)
  (exclude_from_sim no)
  (in_bom yes)
  (on_board yes)
  (in_pos_files yes)
  (dnp no)
  (fields_autoplaced yes)
  (property "Reference" "U1" (at 201.93 91.0746 90) (show_name no) (do_not_autoplace no) (effects (font (size 1.27 1.27))))
  (property "Value" "TMP1075DGK" (at 201.93 93.6146 90) (show_name no) (do_not_autoplace no) (effects (font (size 1.27 1.27))))
  (property "Footprint" "Package_SO:VSSOP-8_3x3mm_P0.65mm" (at 196.215 96.52 0) (hide yes) (show_name no) (do_not_autoplace no) (effects (font (size 1.27 1.27))))
  (property "Datasheet" "https://www.ti.com/lit/gpn/tmp1075" (at 189.23 96.52 0) (hide yes) (show_name no) (do_not_autoplace no) (effects (font (size 1.27 1.27))))
  (property "Description" "I2C-bus digital temperature sensor and thermal watchdog, VSSOP-8" (at 189.23 96.52 0) (hide yes) (show_name no) (do_not_autoplace no) (effects (font (size 1.27 1.27))))
  (pin "4")
  (pin "6")
  (pin "1")
  (pin "3")
  (pin "5")
  (pin "7")
  (pin "2")
  (pin "8"))
 (symbol
  (lib_id "power:VCC")
  (at 102.87 78.74 0)
  (unit 1)
  (body_style 1)
  (exclude_from_sim no)
  (in_bom yes)
  (on_board yes)
  (in_pos_files yes)
  (dnp no)
  (property "Reference" "#PWR01" (at 102.87 82.55 0) (hide yes) (show_name no) (do_not_autoplace no) (effects (font (size 1.27 1.27))))
  (property "Value" "VCC" (at 103.251 75.692 90) (show_name no) (do_not_autoplace no) (effects (font (size 1.27 1.27)) (justify left)))
  (property "Footprint" "" (at 102.87 78.74 0) (hide yes) (show_name no) (do_not_autoplace no) (effects (font (size 1.27 1.27))))
  (property "Datasheet" "" (at 102.87 78.74 0) (hide yes) (show_name no) (do_not_autoplace no) (effects (font (size 1.27 1.27))))
  (property "Description" "Power symbol creates a global label with name \"VCC\"" (at 102.87 78.74 0) (hide yes) (show_name no) (do_not_autoplace no) (effects (font (size 1.27 1.27))))
  (pin "1"))
 (symbol
  (lib_id "Device:R")
  (at 181.61 54.61 90)
  (mirror x)
  (unit 1)
  (body_style 1)
  (exclude_from_sim no)
  (in_bom yes)
  (on_board yes)
  (in_pos_files yes)
  (dnp no)
  (property "Reference" "R3" (at 180.3399 57.15 0) (show_name no) (do_not_autoplace no) (effects (font (size 1.27 1.27)) (justify left)))
  (property "Value" "10k" (at 182.8799 57.15 0) (show_name no) (do_not_autoplace no) (effects (font (size 1.27 1.27)) (justify left)))
  (property "Footprint" "Package_SO:VSSOP-8_3x3mm_P0.65mm" (at 181.61 52.832 90) (hide yes) (show_name no) (do_not_autoplace no) (effects (font (size 1.27 1.27))))
  (property "Datasheet" "" (at 181.61 54.61 0) (hide yes) (show_name no) (do_not_autoplace no) (effects (font (size 1.27 1.27))))
  (property "Description" "Resistor" (at 181.61 54.61 0) (hide yes) (show_name no) (do_not_autoplace no) (effects (font (size 1.27 1.27))))
  (pin "2")
  (pin "1"))
 (symbol
  (lib_id "Device:R")
  (at 181.61 68.58 270)
  (unit 1)
  (body_style 1)
  (exclude_from_sim no)
  (in_bom yes)
  (on_board yes)
  (in_pos_files yes)
  (dnp no)
  (property "Reference" "R2" (at 180.34 63.5 0) (show_name no) (do_not_autoplace no) (effects (font (size 1.27 1.27))))
  (property "Value" "10k" (at 182.88 63.5 0) (show_name no) (do_not_autoplace no) (effects (font (size 1.27 1.27))))
  (property "Footprint" "Package_SO:VSSOP-8_3x3mm_P0.65mm" (at 181.61 66.802 90) (hide yes) (show_name no) (do_not_autoplace no) (effects (font (size 1.27 1.27))))
  (property "Datasheet" "" (at 181.61 68.58 0) (hide yes) (show_name no) (do_not_autoplace no) (effects (font (size 1.27 1.27))))
  (property "Description" "Resistor" (at 181.61 68.58 0) (hide yes) (show_name no) (do_not_autoplace no) (effects (font (size 1.27 1.27))))
  (pin "2")
  (pin "1"))
 (symbol
  (lib_id "Device:R")
  (at 181.61 50.8 90)
  (unit 1)
  (body_style 1)
  (exclude_from_sim no)
  (in_bom yes)
  (on_board yes)
  (in_pos_files yes)
  (dnp no)
  (property "Reference" "R4" (at 180.3399 48.26 0) (show_name no) (do_not_autoplace no) (effects (font (size 1.27 1.27)) (justify left)))
  (property "Value" "10k" (at 182.8799 48.26 0) (show_name no) (do_not_autoplace no) (effects (font (size 1.27 1.27)) (justify left)))
  (property "Footprint" "Package_SO:VSSOP-8_3x3mm_P0.65mm" (at 181.61 52.578 90) (hide yes) (show_name no) (do_not_autoplace no) (effects (font (size 1.27 1.27))))
  (property "Datasheet" "" (at 181.61 50.8 0) (hide yes) (show_name no) (do_not_autoplace no) (effects (font (size 1.27 1.27))))
  (property "Description" "Resistor" (at 181.61 50.8 0) (hide yes) (show_name no) (do_not_autoplace no) (effects (font (size 1.27 1.27))))
  (pin "2")
  (pin "1"))
 (sheet_instances
  (path ""
   (page "1")))
 (embedded_fonts no))
